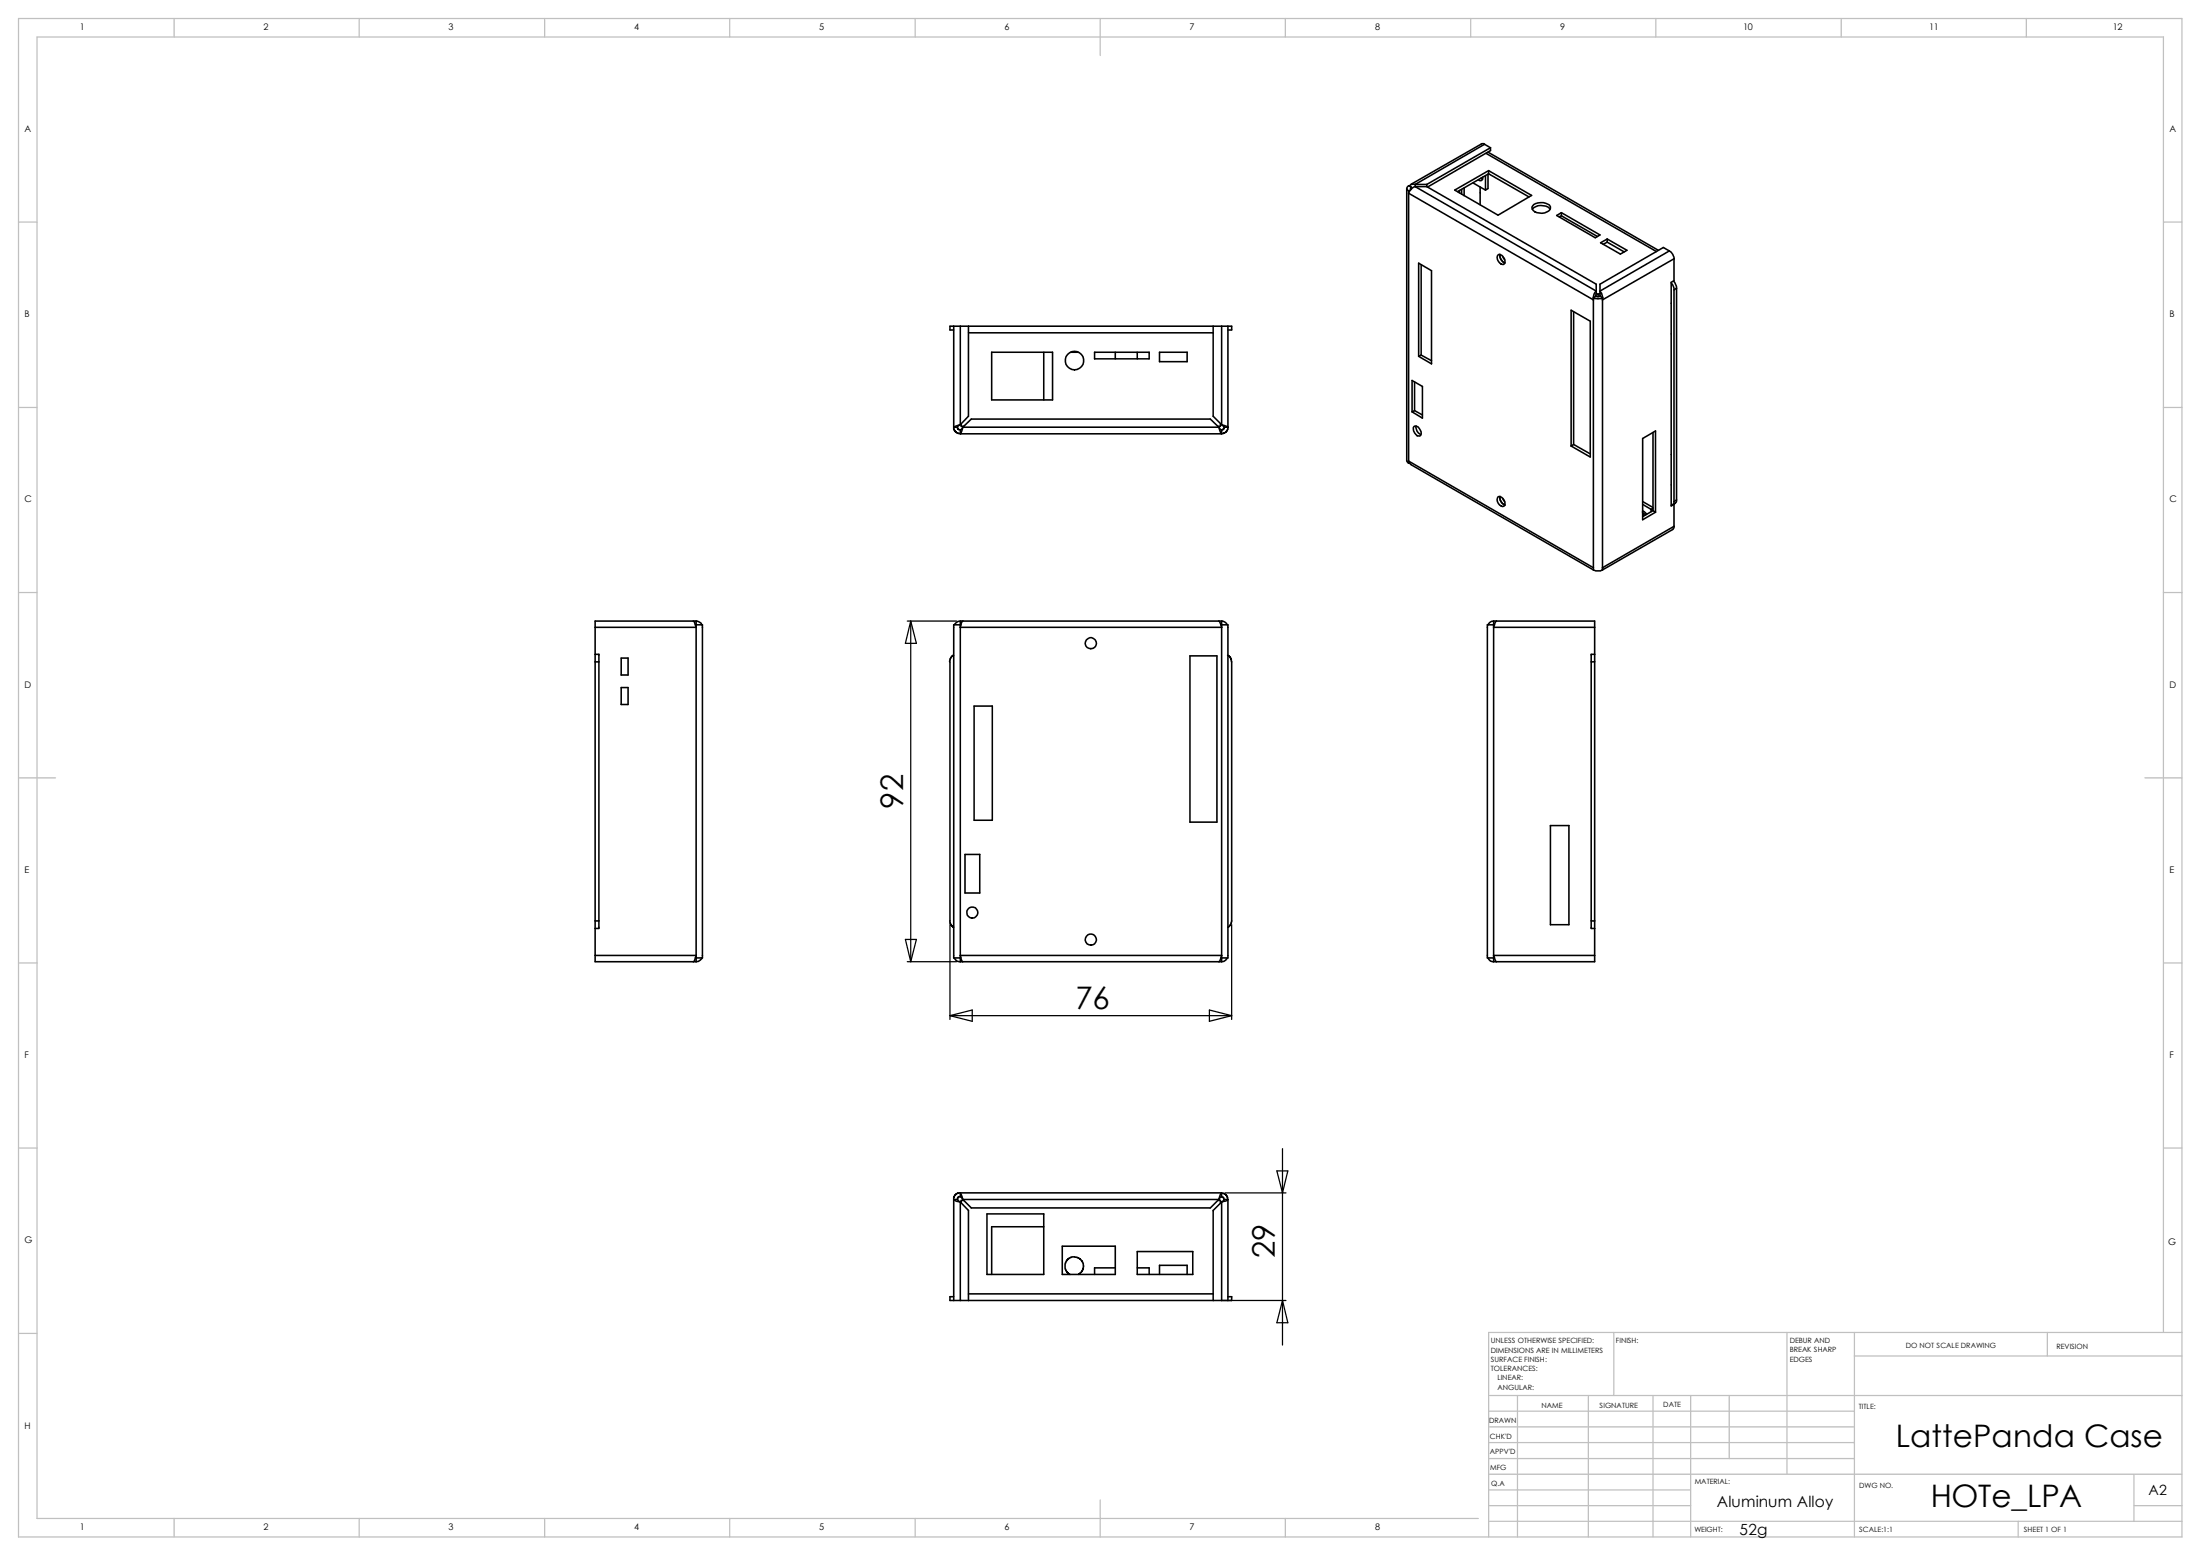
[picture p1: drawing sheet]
<svg xmlns="http://www.w3.org/2000/svg" width="297mm" height="210mm" viewBox="0 0 297 210" stroke-linecap="round" stroke-linejoin="round" font-family="sans-serif">
<g fill="none" stroke="#c0c0c0" stroke-width=".17">
<path d="M2.5 2.5h291.9v204.9h-291.9zM23.5 2.5v2.5M48.5 2.5v2.5M73.5 2.5v2.5M98.5 2.5v2.5M123.5 2.5v2.5M148.5 2.5v5M173.4 2.5v2.5M198.5 2.5v2.5M223.4 2.5v2.5M248.5 2.5v2.5M273.4 2.5v2.5"/>
<path d="M2.5 30h2.5M291.9 30h2.5M2.5 55h2.5M291.9 55h2.5M2.5 80h2.5M291.9 80h2.5M2.5 105h5M289.4 105h5M2.5 130h2.5M291.9 130h2.5M2.5 154.9h2.5M291.9 154.9h2.5"/>
<path d="M2.5 180h2.5M217.8 179.8v8.5M241.1 179.8v19.2M250.2 179.8v27.6M276.3 179.8v3.2M291.9 179.8v-174.8h-286.9v199.9h194.5M294.4 179.8h-93.5v27.6M200.9 199h93.5M200.9 190.5h49.3M200.9 192.6h49.3M200.9 194.7h49.3M200.9 196.8h49.3"/>
<path d="M200.9 188.3h93.5M204.8 188.3v19.1M214.3 188.3v19.1M223.1 188.3v19.1M228.1 188.3v19.1M233.3 188.3v8.5M250.2 183h44.2M288 199v6.3M23.5 204.9v2.5M48.5 204.9v2.5M73.5 204.9v2.5M98.5 204.9v2.5"/>
<path d="M123.5 204.9v2.5M148.5 202.4v5M173.4 204.9v2.5M200.9 201.1h27.2M200.9 203.2h27.2M200.9 205.3h93.5M272.3 205.3v2.1M288 203.2h6.4"/>
</g>
<g fill="none" stroke="#000" stroke-width=".21">
<path d="M200.3 19.5l-.1-.1h-.3l-9.5 5.5M200.3 19.5l.8 .4M200.3 19.5l-9.3 5.4M201.1 19.9l-8.6 5M201.1 19.9v.4l-8.4 4.9M189.8 25.4v36.8l.3 .3M190.1 25.8v36.7M190.3 25.6l.7-.4 24.4 14.1a1.3 1.3 0 0 0-.4 1.2l-24.9-14.4zM190.3 25.7l-.2 .1M190.5 25.3l-.4-.2-.2 .1-.1 .2 .3 .4M190.5 25.3l-.2 .1 .1 .2M190.5 25.3v.2"/>
<path d="M191 24.9a.57 .57 0 0 0-.8 .2M191 25.2h1.5M191 24.9h1.5M191 24.9v.3M191.4 35.5l1.8 1v12.6l-1.8-1zM191.8 35.7v12.2M192.5 25.2l22.9 13.2-.1 1.6M192.5 24.9v.3M196.3 25.7l4.6-2.7 5.8 3.4-4.6 2.6zM196.9 25.7v.3M197.2 25.6v.6M197.6 25.4v1"/>
<path d="M198.8 24.7l1.6 1M199.7 25.2v2.4M199.8 24l.3 .2M200.1 23.9l-.1 .4a.35 .35 0 0 1-.5 0M200.4 23.7v2M200.5 20.7l23 13.3M200.8 20.5l23 13.3M200.8 23.5v1.9l-.4 .3M200.9 23v.5M200.9 23.5l5.4 3.1M200.9 23.5l-4.2 2.4M202.1 34.4h.3a.96 .96 0 0 1 .6 1.2l-.1 .1a.89 .89 0 0 1-.8-1.3z"/>
<path d="M202.4 34.3a1.11 1.11 0 0 0 .7 1.2 1.11 1.11 0 0 1-.7-1.2zM202.8 34.6l.2 .5M206.8 28.2a1.68 1.68 0 0 1 2.4 0M207 27.6a1.73 1.73 0 0 1 2.2 .3 .97 .97 0 0 1-1.1 .9 1.38 1.38 0 0 1-1.3-.6l-.1-.2zM210.1 29.1l.6-.4 5.2 3-.6 .4zM210.7 29.1l4.9 2.8M210.7 28.7v.4M210.7 29.1l-.3 .2M215.3 40h.1M215.4 40h.2h.3M215.4 40l-.4 .2M215.4 39.6l.2 .1"/>
<path d="M215.6 39.7v.3M215.9 40l.3 .2M215.9 40h.1M215.9 39.6l-.3 .1M216 32.8l.9-.5 2.6 1.5-.8 .5zM216.9 32.3v.4M216.9 32.7l2.3 1.3M216.9 32.7l-.6 .3M225.3 33.9l-9.4 5.4a1.34 1.34 0 0 1 .3 1.2l9.7-5.6M225.3 33.9l.4 .4 .2 .6M225.3 33.9l-.8-.5-8.6 5v1.6M225.5 38.2l.3 .4 .1 .5"/>
<path d="M225.8 37.9l.4 .7v.3M225.9 34.9v3l-.4 .2v30.2l.4-.2M225.9 39.1v28.6M226.2 38.9l-.3 .2M226.2 38.9v28.6M128.7 57.7v.2l.3 .4 .6 .2M128.7 44v13.7M128.7 44.5h-.5v-.5h38v.5h-.5M128.7 57.7h.5M129.2 57.7l.1 .3h.3M129.6 57.3l-.9 .4M129.6 57.3l-.3 .2-.1 .2"/>
<path d="M129.6 44v13.3M129.6 58v.5M129.6 58.5h35.2M129.7 57.2v.3h.3M129.9 57.7l-.3 .8M129.9 57.7l-.3 .3M129.9 57.7l1.2-1.1h32.2l1.2 1.1M129.9 57.7h34.6M130.7 44.9h33M130.7 44v12.2l-1.1 1.1M133.8 47.5h8.2v6.5h-8.2zM140.8 47.5v6.5"/>
<path d="M144.4 47.5h1.1M147.7 47.5h7.4v.9h-7.4zM150.5 47.5v.9M153.5 47.5v.9M156.5 47.5h3.7v1.3h-3.7zM163.7 44v12.2l1.1 1.1M164.5 57.7l.3 .8M164.5 57.7l.3 .3M164.7 57.2v.3h-.4M164.8 57.3l.9 .4M164.8 57.3l.4 .4h.5M164.8 44v13.3"/>
<path d="M164.8 58v.5M165.2 57.7l-.1 .2-.3 .1M165.7 44v13.7M165.7 57.7l-.1 .5-.2 .1-.6 .2M190.5 51.4l1.4 .8v4.2l-1.4-.8zM190.8 57.6a.61 .61 0 0 1 .8 .4 .58 .58 0 0 1 0 .8 .93 .93 0 0 1-.8-1.2zM190.9 55.4l-.4 .2M190.9 51.6v3.8M190.9 55.4l1 .6M191.1 57.5a1.01 1.01 0 0 0 .6 1.1M191.8 47.9l-.4 .2M191.8 47.9l1.4 .8"/>
<path d="M212 41.9l2.6 1.4v18.4l-2.6-1.5zM212.3 60l-.3 .2M212.3 42.1v17.9M212.3 60l2.3 1.3M215 40.2a1.2 1.2 0 0 0 1.2 0M215 40.2v36.7M216.2 40.2v36.7M221.7 59.2l1.7-1v10.9l-1.7 1zM223.1 58.4v10.5M190.2 62.5h-.1M190.4 62.7l24.6 14.2M190.4 62.7l-.3-.5 24.9 14.4"/>
<path d="M202.1 67.1a.82 .82 0 0 1 1 .9l-.1 .2-.1 .1a.86 .86 0 0 1-.8-1.2zM202.4 67a1.11 1.11 0 0 0 .7 1.2 1.11 1.11 0 0 1-.7-1.2zM202.8 67.3l.2 .4M215 76.9l.3 .1h.7l.2-.1M221.7 69.2l.4 .3M221.7 68.1l1.1 .6M221.7 67.7l1.4 .8M222.2 69.4l-.5-.4 .1 .6M222.8 68.7l.3 .2M222.8 68.7v.3M223.1 68.6l-.3 .1M223.1 68.9l.3 .2"/>
<path d="M223.1 68.9l-1.4 .8M225.8 68.1h.1M225.9 71l-.2 .5-9.5 5.4M225.9 71l-9.7 5.6v.3M225.9 67.7l-.1 .4-.3 .1M225.9 68.1v2.9M226.2 67.5v.3l-.5 .4M226.2 67.5l-.3 .2M80.3 88.3h.5v37h-.5M80.3 89.3h.5M83.8 88.8h1v2.3h-1zM83.8 92.8h1v2.3h-1z"/>
<path d="M93.6 83.8l.1 .2 .2 .7h-13.6M93.8 84.3h1v45h-1M93.9 84.5h.1M93.9 83.8a.87 .87 0 0 1 .8 .5M93.9 83.8h-13.6v46h13.6M93.9 83.8v46M128.2 89.3v35.2l.1 .3 .4 .3M128.7 88.4l-.4 .3-.2 .6M129.6 83.8a1 1 0 0 0-.8 .5M129.6 83.8v46M129.6 83.8h35.2M129.7 84.3h-1v45h1"/>
<path d="M129.9 83.8l-.2 .3-.1 .6h35.2l-.2-.7-.1-.2M131.4 95.3h2.5v15.4h-2.5zM160.6 88.5h3.6v22.5h-3.6zM164.7 84.3h1v45h-1M164.8 83.8a.87 .87 0 0 1 .8 .5M164.8 83.8v46M165.7 88.4l.3 .3 .2 .6v35.1l-.2 .4-.3 .4M201.5 83.8a.83 .83 0 0 0-.7 .5M201.5 83.8h13.7v46h-13.7M201.5 84.5h.1M201.5 83.8v46M201.7 84.3h-1v45h1"/>
<path d="M201.9 83.8l-.2 .3-.2 .6h13.7M214.7 89.3h.5M215.2 88.3h-.5v37h.5M130.2 115.3h2v5.2h-2zM209.2 111.4h2.5v13.4h-2.5zM80.3 128.9h13.6v.3a.53 .53 0 0 1-.3 .6M80.3 124.3h.5M93.9 129.2h.1M94.7 129.3a.83 .83 0 0 1-.8 .5M128.8 129.3a.72 .72 0 0 0 .8 .5M129.6 129.8h35.2M129.9 129.8l-.1-.2-.2-.7h35.2v.3a.53 .53 0 0 1-.3 .6"/>
<path d="M165.6 129.3a.83 .83 0 0 1-.8 .5M200.8 129.3a.71 .71 0 0 0 .7 .5M201.5 129.2h.1M214.7 124.3h.5M215.2 128.9h-13.7l.3 .7 .1 .2M128.7 161.9l.4 .2 .5 .1M128.7 161.9v13.6M128.7 175h-.5v.5h36.6M128.7 161.9h.5M129.2 161.9l.4 .3M129.6 161l.3 .9M129.6 161.5l.3 .4"/>
<path d="M129.6 161h-.3l-.3 .2-.3 .4v.3M129.6 161.5h-.3l-.1 .2v.2M129.6 161v.5M129.6 162.2v13.3M129.6 162.2l1.1 1.2v12.1M129.6 161h35.2M129.9 161.9l1.2 1.1h32.2l1.2-1.1M129.9 161.9h34.6M130 162h-.3v.3M130.7 174.6h33M133.2 163.8h7.6v8.2h-7.6zM140.8 165.6h-7v6.4"/>
<path d="M143.3 168.2h7.2v3.8h-7.2zM144.4 172l-.4-.3-.2-.4-.1-.7 .4-.6 .6-.4 .6 .1 .4 .1 .4 .6 .1 .4-.1 .5-.1 .3-.5 .4M150.5 171.1h-2.8v.9M153.5 171.1h1.6v.9M153.5 168.9h7.5v3.1h-7.5zM156.5 172v-1.2h3.7v1.2M164.3 162h.4v.3M164.8 161l-.1 .2-.2 .7M164.8 161v.5l-.3 .4M164.8 175.5h.9M164.8 161h.3l.3 .2 .3 .4v.3M164.8 161.5l.3 .1 .1 .3"/>
<path d="M164.8 162.2v13.3M164.8 162.2l-1.1 1.2v12.1M165.2 161.9l-.4 .3M165.2 161.9h.5M165.7 161.9l-.3 .2-.6 .1M165.7 161.9v13.6M165.7 175h.5v.5h-.5"/>
<circle cx="145" cy="48.7" r="1.25"/>
<circle cx="147.2" cy="86.8" r=".74"/>
<circle cx="131.2" cy="123.2" r=".75"/>
<circle cx="147.2" cy="126.8" r=".74"/>
</g>
<g fill="none" stroke="#000" stroke-width=".17">
<path d="M122.4 83.8h6.7M122.9 83.8v46M122.9 83.8l.8 3h-1.5zM122.2 126.8h1.5l-.8 3zM122.4 129.8h6.7M128.2 137.1h38M128.2 137.1l3-.8v1.5zM128.2 124.8v12.8M163.2 136.3l3 .8-3 .7zM166.2 124.8v12.8M172.3 158h1.5l-.7 3zM173.1 155v26.5"/>
<path d="M164.8 175.5h8.7M165.3 161h8.2M173.1 175.5l.7 3h-1.5z"/>
</g>
<g font-size="4.2">
<text x="121.9" y="109.1" transform="rotate(-90 121.9 109.1)">92</text>
<text x="145.1" y="136.2">76</text>
<text x="172" y="169.8" transform="rotate(-90 172 169.8)">29</text>
<text x="255.8" y="195.3">LattePanda Case</text>
<text x="260.6" y="203.4">HOTe_LPA</text>
</g>
<g font-size="2.1">
<text x="231.7" y="203.3">Aluminum Alloy</text>
<text x="234.7" y="207.1">52g</text>
</g>
<text font-size="1.9" x="289.9" y="201.8">A2</text>
<g font-size="1.2">
<text x="10.8" y="4.1">1</text>
<text x="35.6" y="4.1">2</text>
<text x="60.5" y="4.1">3</text>
<text x="85.6" y="4.1">4</text>
<text x="110.5" y="4.1">5</text>
<text x="135.5" y="4.1">6</text>
<text x="160.5" y="4.1">7</text>
<text x="185.5" y="4.1">8</text>
<text x="210.5" y="4.1">9</text>
<text x="235.2" y="4.1">10</text>
<text x="260.3" y="4.1">11</text>
<text x="285.1" y="4.1">12</text>
<text x="3.3" y="17.8">A</text>
<text x="292.8" y="17.8">A</text>
<text x="3.3" y="42.8">B</text>
<text x="292.8" y="42.8">B</text>
<text x="3.3" y="67.8">C</text>
<text x="292.8" y="67.8">C</text>
<text x="3.3" y="92.8">D</text>
<text x="292.8" y="92.8">D</text>
<text x="3.3" y="117.8">E</text>
<text x="292.8" y="117.8">E</text>
<text x="3.3" y="142.8">F</text>
<text x="292.8" y="142.8">F</text>
<text x="3.3" y="167.8">G</text>
<text x="292.6" y="168">G</text>
<text x="3.3" y="192.8">H</text>
<text x="10.8" y="206.5">1</text>
<text x="35.6" y="206.5">2</text>
<text x="60.5" y="206.5">3</text>
<text x="85.6" y="206.5">4</text>
<text x="110.5" y="206.5">5</text>
<text x="135.5" y="206.5">6</text>
<text x="160.5" y="206.5">7</text>
<text x="185.5" y="206.5">8</text>
</g>
<g font-size="1">
<text x="201.2" y="181.3">UNLESS OTHERWISE SPECIFIED:</text>
<text x="201.2" y="182.5">DIMENSIONS ARE IN MILLIMETERS</text>
<text x="201.2" y="183.8">SURFACE FINISH:</text>
<text x="201.2" y="185">TOLERANCES:</text>
<text x="218.1" y="181.3">FINISH:</text>
<text x="241.5" y="181.3">DEBUR AND</text>
<text x="241.5" y="183.8">EDGES</text>
<text x="241.5" y="182.5">BREAK SHARP</text>
<text x="257.2" y="182">DO NOT SCALE DRAWING</text>
<text x="277.5" y="182.1">REVISION</text>
<text x="202.1" y="187.5">ANGULAR:</text>
<text x="202.1" y="186.3">LINEAR:</text>
<text x="208" y="190">NAME</text>
<text x="215.9" y="190">SIGNATURE</text>
<text x="224.4" y="189.9">DATE</text>
<text x="250.8" y="190.1">TITLE:</text>
<text x="201" y="192">DRAWN</text>
<text x="201" y="196.2">APPV'D</text>
<text x="201" y="194.2">CHK'D</text>
<text x="201.1" y="198.4">MFG</text>
<text x="201.2" y="200.6">Q.A</text>
<text x="228.7" y="200.2">MATERIAL:</text>
<text x="250.9" y="200.8">DWG NO.</text>
<text x="228.6" y="206.8">WEIGHT:</text>
<text x="250.9" y="206.8">SCALE:1:1</text>
<text x="273.1" y="206.8">SHEET 1 OF 1</text>
</g>
</svg>
